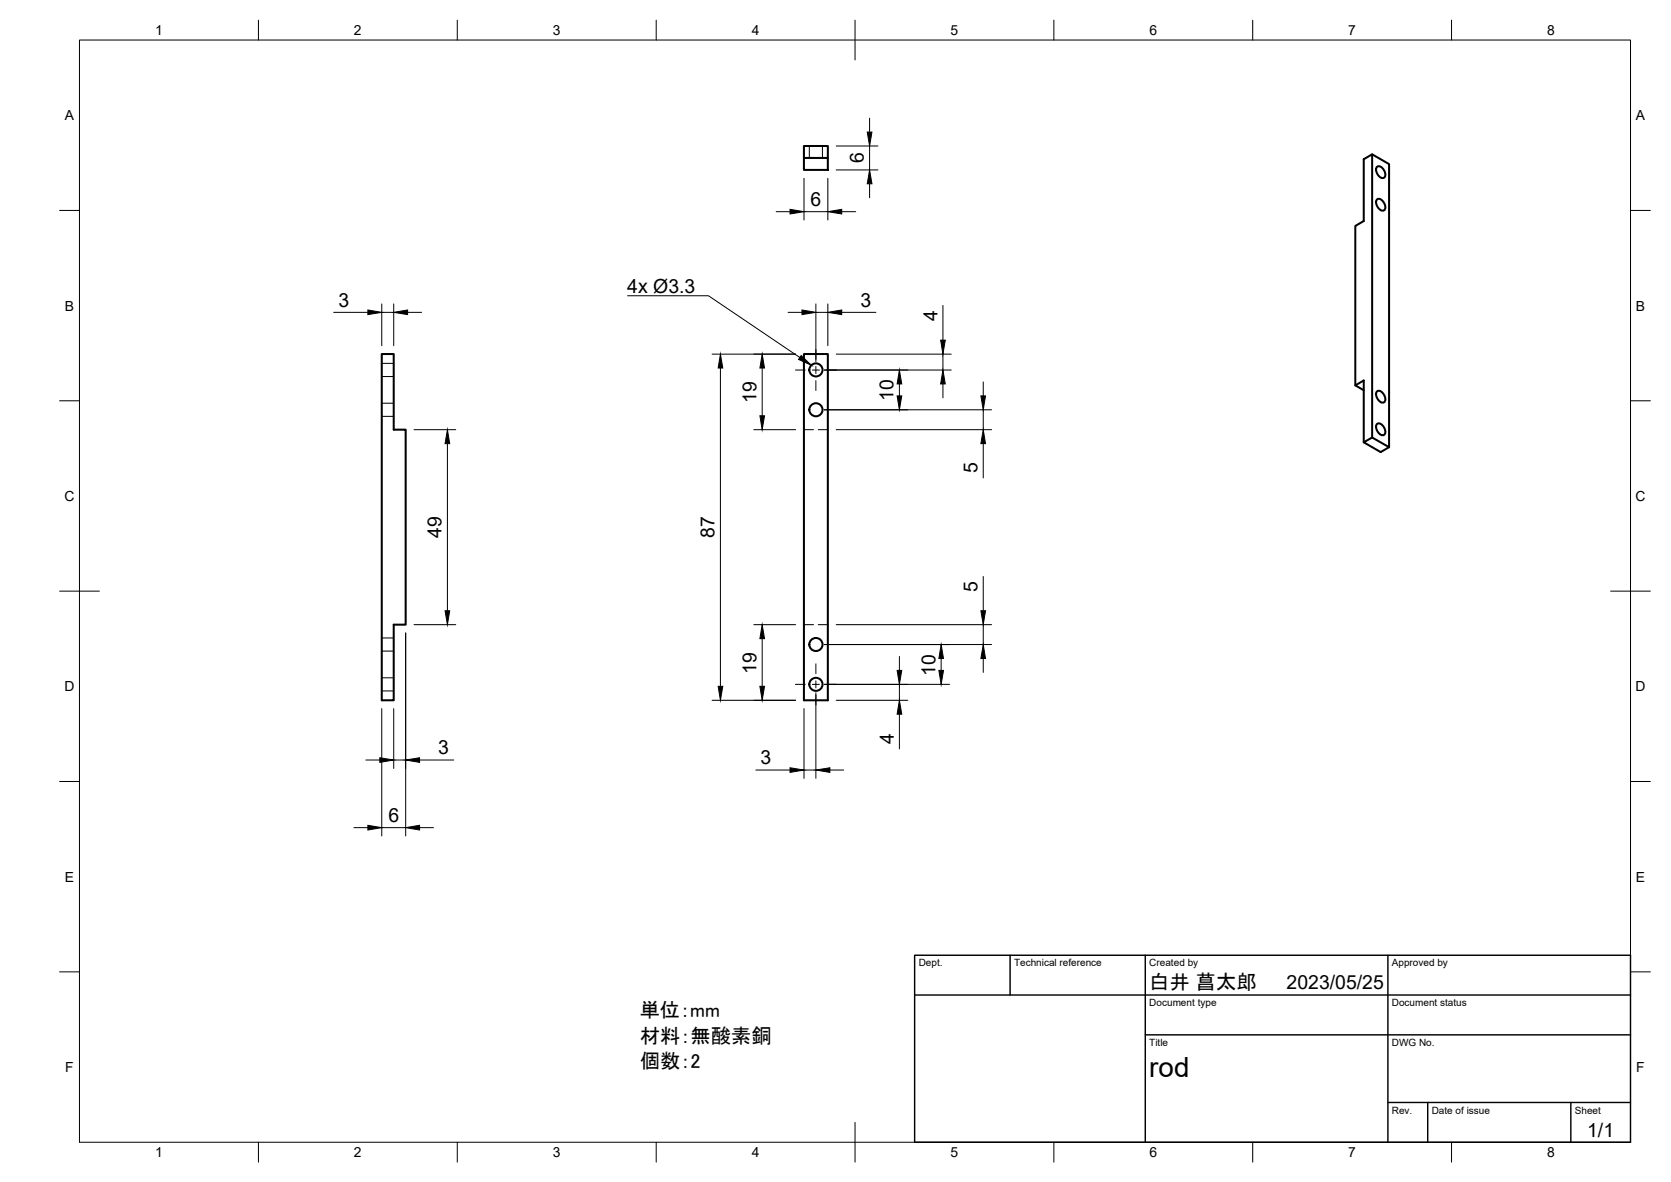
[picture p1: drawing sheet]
<svg xmlns="http://www.w3.org/2000/svg" width="420mm" height="297mm" viewBox="0 0 420 297" stroke-linecap="round" stroke-linejoin="round" font-family="sans-serif">
<!-- layer: Visible -->
<g fill="none" stroke="#000" stroke-width=".51">
<path d="M202.1 36.7h6.1v6h-6.1zM202.1 39.7h6.1M345 38.8v71.1M346.2 41.9a1.41 1.41 0 0 1 1.9 1.1 1 1 0 0 1 .3 1.1 1 1 0 0 1-.9 .6 2.11 2.11 0 0 1-1.3-2.8zM346.2 50.1a1.41 1.41 0 0 1 1.9 1.1 1 1 0 0 1 .3 1.1 1 1 0 0 1-.9 .6 2.11 2.11 0 0 1-1.3-2.8zM96 89h3v19h3v49h-3v19h-3zM202.1 89h6.1v87h-6.1zM340.8 96.8l2.1-1.2v15.6l4.3 2.4 2.1-1.2-4.3-2.5-2.1 1.3M342.9 98.1l-2.1-1.3v-40l2.1-1.3v-15.5l2.1-1.2 4.3 2.4v71.2M346.2 98.4a1.41 1.41 0 0 1 1.9 1 1 1 0 0 1 .3 1.1 1 1 0 0 1-.9 .7 2.11 2.11 0 0 1-1.3-2.8zM346.2 106.6a1.41 1.41 0 0 1 1.9 1 1 1 0 0 1 .3 1.1 1 1 0 0 1-.9 .7 2.11 2.11 0 0 1-1.3-2.8z"/>
<circle cx="205.1" cy="93" r="1.65"/>
<circle cx="205.1" cy="103" r="1.65"/>
<circle cx="205.1" cy="172" r="1.65"/>
<circle cx="205.1" cy="162" r="1.65"/>
</g>
<!-- layer: Hidden -->
<g fill="none" stroke="#000" stroke-width=".25">
<path d="M203.5 36.7v3M206.8 36.7v3M96 91.3h3M96 94.6h3M96 101.3h3M96 104.6h3M202.1 108h2.5M205.7 108h2.5M202.1 157h2.5M205.7 157h2.5M96 160.3h3M96 163.6h3"/>
<path d="M96 170.3h3M96 173.6h3"/>
</g>
<!-- layer: BORDER -->
<g fill="none" stroke="#000" stroke-width=".25">
<path d="M20 10.1h390v276.9h-390zM65 5.1v5M115 5.1v5M165 5.1v5M215 5.1v10M265 5.1v5M315 5.1v5M365 5.1v5M15 52.9h5M410 52.9h5M15 100.7h5M410 100.7h5"/>
<path d="M15 148.6h10M405 148.6h10M15 196.4h5M410 196.4h5M15 244.2h5M410 244.2h5M65 287v5M115 287v5M165 287v5M215 282.1v9.9M265 287v5M315 287v5"/>
<path d="M365 287v5"/>
</g>
<!-- layer: TITLEBLOCK -->
<path d="M230 240.1h180v46.9h-180zM230 250h180M254 240.1v9.9M288 240.1v46.9M349 240.1v46.9M288 260.1h122M349 277.1h61M359 277.1v9.9M395 277.1v9.9" fill="none" stroke="#000" stroke-width=".36"/>
<!-- layer: FD_Dimensions -->
<g fill="none" stroke="#000" stroke-width=".25">
<path d="M210.2 36.7h10.5M218.7 29.7v3.5M218.7 36.7v6M195.2 53.2h3.4M202.2 44.8v10.5M202.2 53.2h6M208.2 44.8v10.5M210.2 42.7h10.5M211.6 53.2h3.6M218.7 46.2v3.5M83.9 78.5h8.6M96 76.4v10.5"/>
<path d="M96 78.5h3M99 76.4v10.5M102.5 78.5h3.5M198.2 78.5h3.5M205.1 78.5h3.1M205.1 76.4v14.5M208.2 76.4v10.5M211.6 78.5h8.6M237.1 76.8v8.7M179 89h21M181.1 92.5v80M191.6 92.5v12"/>
<path d="M207.2 93h32M210.2 89h29M226.1 96.5v3M237.1 89v4M237.1 96.5v3.5M247.2 96v3.5M104.1 108h10.5M112.5 111.5v42M189.5 108h10.5M207.2 103h42.1M210.2 108h39.1M247.2 103v5"/>
<path d="M247.2 111.5v8.6M102 159.1v51M104.1 157h10.5M189.5 157h10.5M210.2 157h39.1M247.2 144.9v8.6M247.2 157v5M96 178.1v32M99 178.1v15M179 176h21M191.6 160.5v12M202.2 178.1v17.5"/>
<path d="M205.1 174.1v21.5M207.2 172h31.6M207.2 162h42.1M210.2 176h18.1M226.1 165v3.5M226.1 172v4M226.1 179.5v8.7M236.6 165.5v3M247.2 165.5v3.5M92 191h3.5M99 191h3M105.5 191h8.6"/>
<path d="M190.1 193.5h8.5M202.2 193.5h2.9M208.7 193.5h3.5M89 208h3.5M96 208h6M105.5 208h3.5"/>
</g>
<g fill="#000" stroke="#000" stroke-width=".25">
<path d="M218.1 33.2h1.1l-.5 3.5zM198.6 52.6l3.6 .6-3.6 .6zM208.2 53.2l3.4-.6v1.2zM218.7 42.7l.5 3.5h-1.1zM92.5 77.9l3.5 .6-3.5 .6zM99 78.5l3.5-.6v1.2zM201.7 77.9l3.4 .6-3.4 .6zM208.2 78.5l3.4-.6v1.2zM181.1 89l.6 3.5h-1.1zM191.6 89l.6 3.5h-1.1zM226.1 93l.6 3.5h-1.1zM225.6 99.5h1.1l-.6 3.5z"/>
<path d="M237.1 93l.6 3.5h-1.2zM236.5 85.5h1.2l-.6 3.5zM246.6 99.5h1.2l-.6 3.5zM112.5 108l.6 3.5h-1.2zM191.1 104.5h1.1l-.6 3.5zM247.2 108l.6 3.5h-1.2zM111.9 153.5h1.2l-.6 3.5zM246.6 153.5h1.2l-.6 3.5zM180.6 172.5h1.1l-.6 3.5zM191.6 157l.6 3.5h-1.1zM191.1 172.5h1.1l-.6 3.5zM225.6 168.5h1.1l-.6 3.5z"/>
<path d="M226.1 176l.6 3.5h-1.1zM236.1 168.5h1.1l-.6 3.5zM236.6 162l.6 3.5h-1.1zM247.2 162l.6 3.5h-1.2zM95.5 190.4l3.5 .6-3.5 .6zM102 191l3.5-.6v1.2zM198.6 192.9l3.6 .6-3.6 .6zM205.1 193.5l3.6-.6v1.2zM92.5 207.4l3.5 .6-3.5 .6zM102 208l3.5-.6v1.2z"/>
</g>
<!-- layer: Hole Notes -->
<path d="M201.4 89.4l2.6 2.4-3.2-1.5z" fill="#000" stroke="#000" stroke-width=".25"/>
<path d="M157.8 74.3h20.3l23 15.5" fill="none" stroke="#000" stroke-width=".25"/>
<!-- layer: Smart Centers -->
<path d="M200 93h2.5M204.3 93h1.7M205.1 87.8v2.5M205.1 92.1v1.8M205.1 95.7v2.4M207.8 93h2.5M200 172h2.5M204.3 172h1.7M205.1 166.8v2.5M205.1 171.1v1.8M205.1 174.7v2.4M207.8 172h2.5" fill="none" stroke="#000" stroke-width=".25"/>
<text font-size="7" x="289" y="270.6">rod</text>
<g font-size="5.1">
<text x="289" y="248.5">白井 菖太郎</text>
<text x="160.8" y="255.5">単位：mm</text>
<text x="160.9" y="262">材料：無酸素銅</text>
<text x="160.9" y="268.5">個数：2</text>
</g>
<g font-size="4.9">
<text x="217.2" y="41" transform="rotate(-90 217.2 41)">6</text>
<text x="203.8" y="51.7">6</text>
<text x="85.1" y="77">3</text>
<text x="157.7" y="73.6">4x Ø3.3</text>
<text x="216.3" y="77">3</text>
<text x="235.7" y="80.7" transform="rotate(-90 235.7 80.7)">4</text>
<text x="190.2" y="101.4" transform="rotate(-90 190.2 101.4)">19</text>
<text x="224.7" y="100.8" transform="rotate(-90 224.7 100.8)">10</text>
<text x="245.8" y="118.9" transform="rotate(-90 245.8 118.9)">5</text>
<text x="111" y="135.1" transform="rotate(-90 111 135.1)">49</text>
<text x="179.7" y="135.2" transform="rotate(-90 179.7 135.2)">87</text>
<text x="245.8" y="148.8" transform="rotate(-90 245.8 148.8)">5</text>
<text x="190.2" y="169.4" transform="rotate(-90 190.2 169.4)">19</text>
<text x="235.2" y="169.8" transform="rotate(-90 235.2 169.8)">10</text>
<text x="110.2" y="189.5">3</text>
<text x="224.7" y="186.9" transform="rotate(-90 224.7 186.9)">4</text>
<text x="191.3" y="192.1">3</text>
<text x="97.7" y="206.5">6</text>
<text x="323.5" y="248.5">2023/05/25</text>
<text x="399.1" y="285.7">1/1</text>
</g>
<g font-size="3.5">
<text x="39" y="8.8">1</text>
<text x="89" y="8.8">2</text>
<text x="139" y="8.8">3</text>
<text x="189" y="8.8">4</text>
<text x="239" y="8.8">5</text>
<text x="289" y="8.8">6</text>
<text x="339" y="8.8">7</text>
<text x="389" y="8.8">8</text>
<text x="16.3" y="30.2">A</text>
<text x="411.3" y="30.2">A</text>
<text x="16.3" y="78">B</text>
<text x="411.3" y="78">B</text>
<text x="16.2" y="125.9">C</text>
<text x="411.2" y="125.9">C</text>
<text x="16.2" y="173.7">D</text>
<text x="411.2" y="173.7">D</text>
<text x="16.3" y="221.6">E</text>
<text x="411.3" y="221.6">E</text>
<text x="16.4" y="269.4">F</text>
<text x="411.4" y="269.4">F</text>
<text x="39" y="290.8">1</text>
<text x="89" y="290.8">2</text>
<text x="139" y="290.8">3</text>
<text x="189" y="290.8">4</text>
<text x="239" y="290.8">5</text>
<text x="289" y="290.8">6</text>
<text x="339" y="290.8">7</text>
<text x="389" y="290.8">8</text>
</g>
<g font-size="2.5">
<text x="231" y="242.9">Dept.</text>
<text x="255" y="242.9">Technical reference</text>
<text x="289" y="242.9">Created by</text>
<text x="350" y="242.9">Approved by</text>
<text x="289" y="252.8">Document type</text>
<text x="350" y="252.8">Document status</text>
<text x="289" y="262.9">Title</text>
<text x="350" y="262.9">DWG No.</text>
<text x="350" y="279.9">Rev.</text>
<text x="360" y="279.9">Date of issue</text>
<text x="396" y="279.9">Sheet</text>
</g>
</svg>
